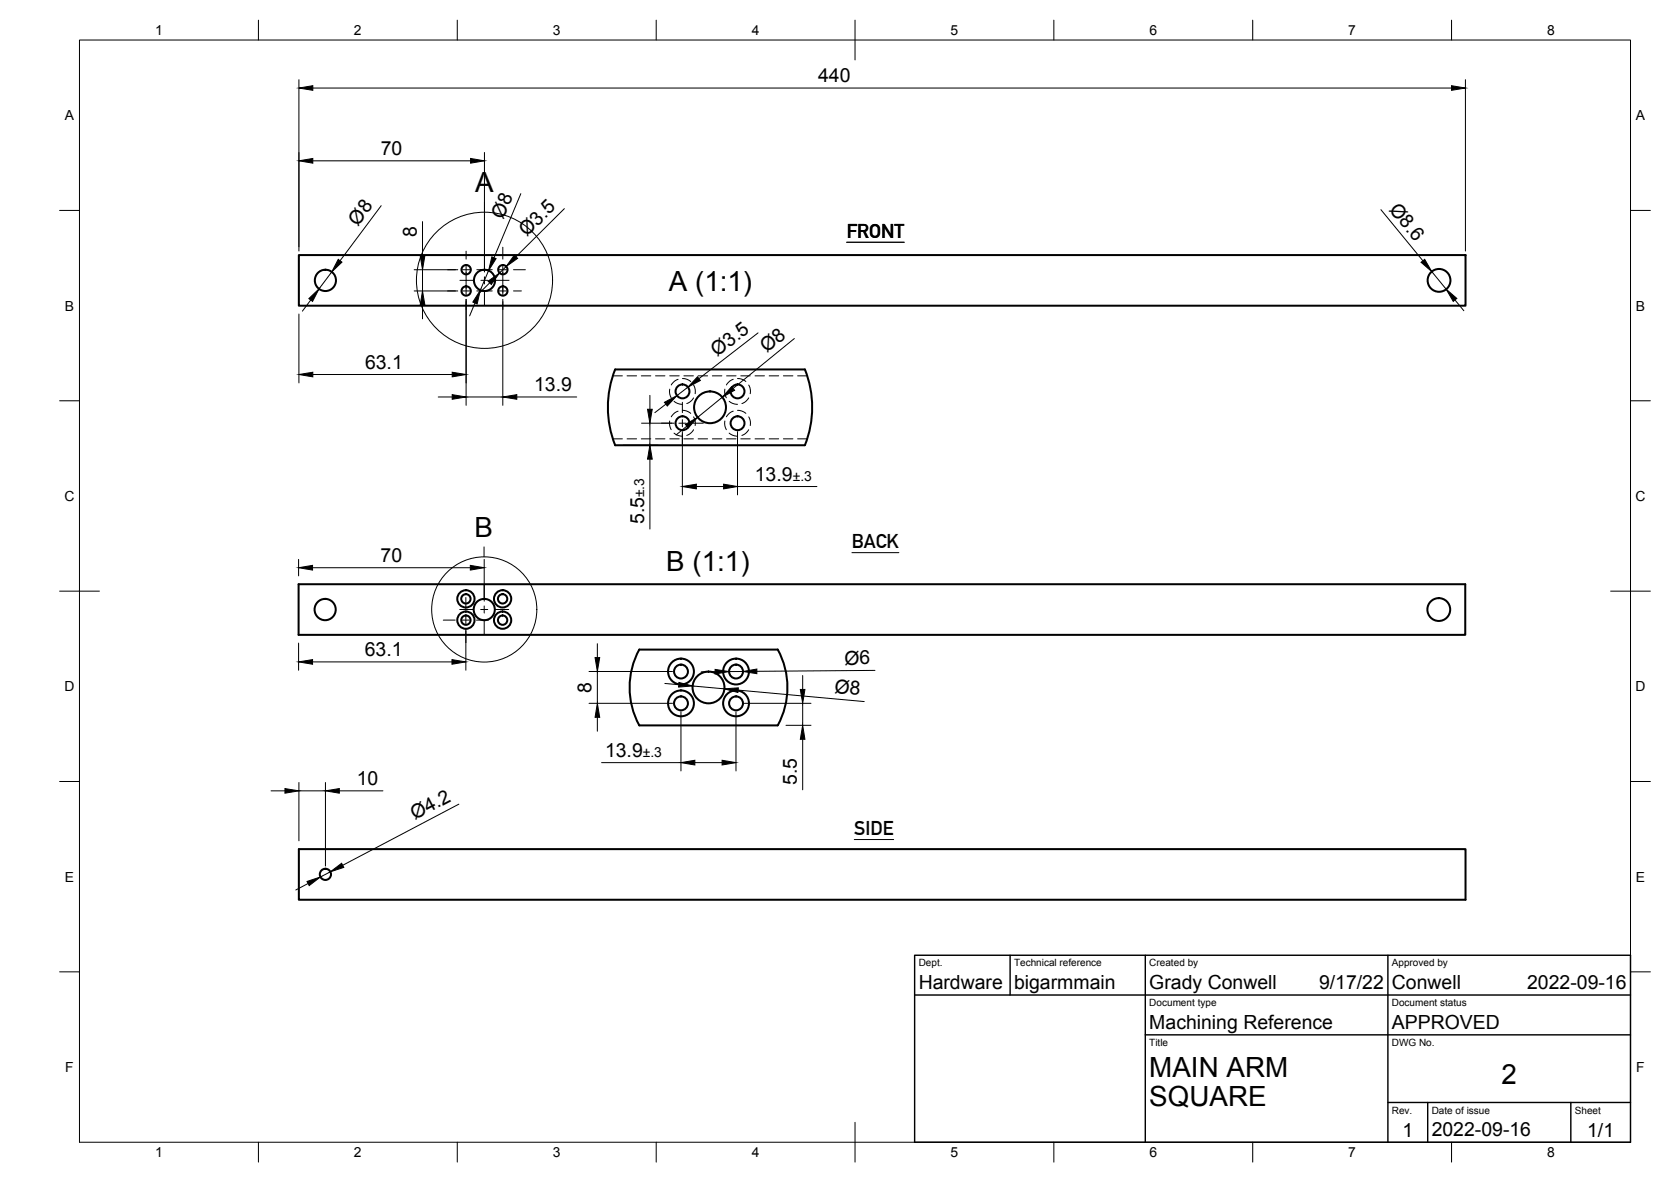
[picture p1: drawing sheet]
<svg xmlns="http://www.w3.org/2000/svg" width="420mm" height="297mm" viewBox="0 0 420 297" stroke-linecap="round" stroke-linejoin="round" font-family="sans-serif">
<!-- layer: Visible -->
<g fill="none" stroke="#000" stroke-width=".51">
<path d="M75.1 64.1h293.4v12.7h-293.4zM154.7 92.8h47.7M154.7 92.8a25.7 25.7 0 0 0 0 19.1M202.4 92.8a25.7 25.7 0 0 1 0 19.1M154.7 111.9h47.7M75.1 146.8h293.3v12.7h-293.3zM160.7 163.2h34.9a19.9 19.9 0 0 1 0 19.1h-34.9a19.8 19.8 0 0 1 0-19.1zM75.1 213.4h293.4v12.7h-293.4z"/>
<circle cx="81.8" cy="70.5" r="2.67"/>
<circle cx="117.2" cy="73.1" r="1.17"/>
<circle cx="117.2" cy="67.8" r="1.17"/>
<circle cx="121.8" cy="70.5" r="2.67"/>
<circle cx="126.4" cy="67.8" r="1.17"/>
<circle cx="126.4" cy="73.1" r="1.17"/>
<circle cx="361.8" cy="70.5" r="2.87"/>
<circle cx="171.6" cy="98.4" r="1.75"/>
<circle cx="185.5" cy="98.4" r="1.75"/>
<circle cx="171.6" cy="106.4" r="1.75"/>
<circle cx="178.5" cy="102.4" r="4"/>
<circle cx="185.5" cy="106.4" r="1.75"/>
<circle cx="81.8" cy="153.2" r="2.67"/>
<circle cx="117.1" cy="155.8" r="1.17"/>
<circle cx="117.1" cy="150.5" r="1.17"/>
<circle cx="117.1" cy="150.5" r="2.17"/>
<circle cx="117.1" cy="155.8" r="2.17"/>
<circle cx="121.8" cy="153.2" r="2.67"/>
<circle cx="126.4" cy="150.5" r="1.17"/>
<circle cx="126.4" cy="155.8" r="1.17"/>
<circle cx="126.4" cy="150.5" r="2.17"/>
<circle cx="126.4" cy="155.8" r="2.17"/>
<circle cx="361.8" cy="153.2" r="2.87"/>
<circle cx="171.2" cy="176.8" r="3.2"/>
<circle cx="171.2" cy="168.8" r="3.2"/>
<circle cx="171.2" cy="168.8" r="1.75"/>
<circle cx="171.2" cy="176.8" r="1.75"/>
<circle cx="178.1" cy="172.8" r="4"/>
<circle cx="185.1" cy="176.8" r="3.2"/>
<circle cx="185.1" cy="168.8" r="3.2"/>
<circle cx="185.1" cy="168.8" r="1.75"/>
<circle cx="185.1" cy="176.8" r="1.75"/>
<circle cx="81.8" cy="219.7" r="1.41"/>
</g>
<!-- layer: Hidden -->
<g fill="none" stroke="#000" stroke-width=".25">
<path d="M154.1 94.5h2.4M157.7 94.5h2.4M161.2 94.5h2.4M164.8 94.5h2.4M168.4 97.8v1.2l.4 1M168.4 94.5h2.4M170.5 95.3l-.9 .5-.8 .9M171.6 95.1l1 .2 1.1 .6M172 94.5h2.3M174.4 96.8l.4 1.2v.9M174.4 100l-.7 .8-1 .6M175.5 94.5h2.4"/>
<path d="M179.1 94.5h2.4M182.3 97.8v1.2l.3 1M182.7 94.5h2.4M184.4 95.3l-.9 .5-.9 .9M185.4 95.1l1.1 .2 1 .6M186.3 94.5h2.3M188.3 96.8l.4 1.2-.1 .9M188.3 100l-.7 .8-1.1 .6M189.8 94.5h2.4M193.4 94.5h2.4M197 94.5h2.4M200.6 94.5h2.4"/>
<path d="M154.1 110.3h2.4M157.7 110.3h2.4M161.2 110.3h2.4M164.8 110.3h2.4M168.4 105.8v1.2l.4 1M168.4 110.3h2.4M169.5 100.8l.8 .6 1.3 .2M169.5 108.8l.8 .6 1.3 .2M170.5 103.3l-.9 .5-.8 .9M171.6 103.1l1 .2 1.1 .6M172 110.3h2.3M174.4 104.8l.4 1.2v.9"/>
<path d="M174.4 108l-.7 .8-1 .6M175.5 110.3h2.4M179.1 110.3h2.4M182.3 105.8v1.2l.3 1M182.7 110.3h2.4M183.3 108.8l.9 .6 1.2 .2M183.3 100.8l.9 .6 1.2 .2M184.4 103.3l-.9 .5-.9 .9M185.4 103.1l1.1 .2 1 .6M186.3 110.3h2.3M188.3 104.8l.4 1.2-.1 .9M188.3 108l-.7 .8-1.1 .6"/>
<path d="M189.8 110.3h2.4M193.4 110.3h2.4M197 110.3h2.4M200.6 110.3h2.4"/>
</g>
<!-- layer: Border -->
<g fill="none" stroke="#000" stroke-width=".25">
<path d="M20 10.1h390v276.9h-390zM65 5.1v5M115 5.1v5M165 5.1v5M215 5.1v10M265 5.1v5M315 5.1v5M365 5.1v5M15 52.9h5M410 52.9h5M15 100.7h5M410 100.7h5"/>
<path d="M15 148.6h10M405 148.6h10M15 196.4h5M410 196.4h5M15 244.2h5M410 244.2h5M65 287v5M115 287v5M165 287v5M215 282.1v9.9M265 287v5M315 287v5"/>
<path d="M365 287v5"/>
</g>
<!-- layer: TitleBlock -->
<path d="M230 240.1h180v46.9h-180zM230 250h180M254 240.1v9.9M288 240.1v46.9M349 240.1v46.9M288 260.1h122M349 277.1h61M359 277.1v9.9M395 277.1v9.9" fill="none" stroke="#000" stroke-width=".36"/>
<!-- layer: Dimensions -->
<g fill="none" stroke="#000" stroke-width=".25">
<path d="M75.2 20v43.1M78.7 22.1h286.3M121.8 38.3v30.1M368.5 20v43.1M78.7 40.4h39.6M95.8 51.7l-10.3 13.8M106.2 55.7v8.6M131 48.7l-6.8 16.1M141.9 52.4l-12.1 12.1M347.2 52.7l10.6 12.8M75.2 78.9v17.3M78.1 75.4l-2.1 2.8"/>
<path d="M83.4 68.3l-3.2 4.3M104.1 73.1h11M104.1 67.8h11M106.2 67.8v5.3M106.2 76.6v3.5M117.2 75.2v26.7M119.4 76.1l-1.3 3.3M122.9 68l-2.1 4.9M123.1 71.1l-2.5 2.4M126.4 75.2v26.7M127.3 67l-1.7 1.6M360 68.2l3.6 4.5"/>
<path d="M365.8 75.4l2.3 2.7M78.7 94.1h35M110.2 99.8h3.5M117.2 99.8h9.2M129.9 99.8h15.1M163.4 99.4v3.5M173 97.3l-2.8 2.1M181.6 99.8l-6.2 5.1M190.6 83.7l-14.9 11.5M199.7 85.1l-15.4 12.5M156.8 111.9h8.7M161.3 106.3h8.2"/>
<path d="M163.4 106.3v5.6M163.4 115.4v17.6M167.4 101.6l-2.7 2.1M171.6 108.5v15.9M172.7 107.1l-2.7 2.2M185.4 108.5v15.9M175.1 122.3h6.8M185.4 122.3h20M75.1 140.6v4.1M78.6 142.7h39.7M117.1 157.9v10.5M121.8 140.6v10.5"/>
<path d="M75.1 161.6v6.8M78.6 166.3h35M148.1 176.7h21M148.1 168.7h21M150.2 161.8v3.5M150.2 168.7v8M167.2 171.8l3.5 .3M171.2 178.9v14.8M174.2 172.4l7.9 .7M179.8 168.8h-3.5M185.1 178.9v14.8M185.6 173.4l31.7 2.9"/>
<path d="M186.8 168.7l-3.5 .1M187.2 176.7h16.7M201.8 169.8v3.5M201.8 176.7v5.6M220 168.5l-29.7 .2M68.2 198.7h3.4M75.2 196.6v14.7M75.2 198.7h6.6M81.8 196.6v21M85.3 198.7h11M150.2 180.3v3.5M151.3 191.7h19.9"/>
<path d="M174.7 191.7h6.9M197.6 182.3h6.3M201.8 185.8v12.7M83.1 219.1l-2.5 1.3M115.4 202.1l-29.2 15.4M77.5 222l-3.1 1.7"/>
</g>
<g fill="#000" stroke="#000" stroke-width=".25">
<path d="M75.2 22.1l3.5-.6v1.2zM75.2 40.4l3.5-.6v1.2zM118.3 39.8l3.5 .6-3.5 .6zM365 21.5l3.5 .6-3.5 .6zM77.7 75l2.5-2.4-1.6 3.1zM85 65.2l1 .7-2.6 2.4zM106.2 73.1l.6 3.5h-1.1zM105.7 64.3h1.1l-.6 3.5zM120.8 72.9l-.8 3.5-1.1-.5zM122.7 70.7l2.9-2.1-2.1 2.9zM123.7 64.5l1 .5-1.8 3zM129.3 64.1l.9 .8-2.9 2.1z"/>
<path d="M357.3 65.9l.9-.7 1.8 3zM363.6 72.7l2.7 2.3-.9 .7zM75.2 94.1l3.5-.6v1.2zM113.7 99.2l3.5 .6-3.5 .5zM113.7 93.5l3.5 .6-3.5 .6zM126.4 99.8l3.5-.6v1.1zM175.4 94.7l.7 .9-3.1 1.7zM184 97.2l.7 .9-3.1 1.7zM162.8 102.9h1.2l-.6 3.4zM163.4 111.9l.6 3.5h-1.2zM167.1 101.1l3.1-1.7-2.4 2.6zM172.3 106.6l3.1-1.7-2.3 2.7z"/>
<path d="M171.6 122.3l3.5-.6v1.2zM181.9 121.7l3.5 .6-3.5 .6zM75.1 142.7l3.5-.6v1.2zM118.3 142.1l3.5 .6-3.5 .6zM75.1 166.3l3.5-.5v1.1zM113.6 165.8l3.5 .5-3.5 .6zM149.6 165.3h1.2l-.6 3.4zM170.7 171.5l3.5 .9-3.6 .3zM179.8 168.2l3.5 .6-3.5 .6zM182.1 173.1l3.6-.2-.2 1.1zM186.8 168.7l3.5-.6v1.2zM201.2 173.3h1.2l-.6 3.4z"/>
<path d="M71.6 198.2l3.6 .5-3.6 .6zM81.8 198.7l3.5-.5v1.1zM150.2 176.7l.6 3.6h-1.2zM171.2 191.7l3.5-.6v1.1zM181.6 191.1l3.5 .6-3.5 .5zM201.8 182.3l.6 3.5h-1.2zM83.1 219.1l2.8-2.2 .5 1.1zM77.2 221.5l3.4-1.1-2.9 2.2z"/>
</g>
<!-- layer: Annotations -->
<g fill="none" stroke="#000" stroke-width=".25">
<path d="M121.8 50.8v2.5M212.9 60.9h14.5M121.7 137.4v2.5M214.2 138.9h11.8M214.8 211h9.9"/>
<circle cx="121.8" cy="70.4" r="17.1"/>
<circle cx="121.8" cy="153.2" r="13.2"/>
</g>
<!-- layer: Center Lines -->
<g fill="none" stroke="#000" stroke-width=".25">
<path d="M112.5 67.8h2M112.5 73.1h2M115.7 70.4h3.4M116.3 67.8h1.8M116.3 73.1h1.8M117.2 63.1v2M117.2 66.9v7.1M117.2 75.8v2M119.9 67.8h3.9M119.9 73.1h3.9M120.9 70.4h1.8M121.8 64.3v3.5"/>
<path d="M121.8 69.6v1.8M121.8 73.1v3.5M124.5 70.4h3.5M125.5 67.8h1.8M125.5 73.1h1.8M126.4 62.1v3M126.4 66.9v7.1M126.4 75.8v2M129.1 67.8h3M129.1 73.1h2M166.3 106.3h2.6M170.7 106.3h1.8"/>
<path d="M171.6 101.1v2.6M171.6 105.5v1.8M171.6 109v2.6M174.3 106.3h2.5M111.5 155.8h2.9M115.6 153.2h3.5M116.2 155.8h1.8M117.1 150.2v2.9M117.1 154.9v1.8M117.1 158.5v3M119.8 155.8h3M120.9 153.2h1.7"/>
<path d="M121.8 147v3.5M121.8 152.3v1.8M121.8 155.9v3.4M124.4 153.2h3.5"/>
</g>
<g font-size="7">
<text x="119.5" y="48.3">A</text>
<text x="168.1" y="73.1">A (1:1)</text>
<text x="119.3" y="134.9">B</text>
<text x="167.5" y="143.5">B (1:1)</text>
<text x="289" y="270.6">MAIN ARM</text>
<text x="377.5" y="272.3">2</text>
<text x="289" y="278.1">SQUARE</text>
</g>
<g font-size="4.9">
<text x="205.7" y="20.7">440</text>
<text x="95.8" y="39">70</text>
<text x="349.2" y="52.6" transform="rotate(51 349.2 52.6)">Ø8.6</text>
<text x="90" y="56.9" transform="rotate(-53 90 56.9)">Ø8</text>
<text x="104.8" y="59.6" transform="rotate(-90 104.8 59.6)">8</text>
<text x="126.6" y="55.2" transform="rotate(-67 126.6 55.2)">Ø8</text>
<text x="132.4" y="59.7" transform="rotate(-45 132.4 59.7)">Ø3.5</text>
<text x="212.9" y="59.8">FRONT</text>
<text x="180.3" y="89.7" transform="rotate(-38 180.3 89.7)">Ø3.5</text>
<text x="192.8" y="88.7" transform="rotate(-39 192.8 88.7)">Ø8</text>
<text x="91.8" y="92.7">63.1</text>
<text x="134.3" y="98.3">13.9</text>
<text x="189.8" y="120.8">13.9</text>
<text x="161.9" y="131.7" transform="rotate(-90 161.9 131.7)">5.5</text>
<text x="214.2" y="137.8">BACK</text>
<text x="95.7" y="141.2">70</text>
<text x="91.7" y="164.9">63.1</text>
<text x="212.3" y="167">Ø6</text>
<text x="148.8" y="174.1" transform="rotate(-90 148.8 174.1)">8</text>
<text x="209.8" y="174.1" transform="rotate(5 209.8 174.1)">Ø8</text>
<text x="152.1" y="190.2">13.9</text>
<text x="89.7" y="197.3">10</text>
<text x="200.4" y="197.3" transform="rotate(-90 200.4 197.3)">5.5</text>
<text x="104.3" y="206.2" transform="rotate(-28 104.3 206.2)">Ø4.2</text>
<text x="214.8" y="209.9">SIDE</text>
<text x="231" y="248.5">Hardware</text>
<text x="255" y="248.5">bigarmmain</text>
<text x="289" y="248.5">Grady Conwell</text>
<text x="331.7" y="248.5">9/17/22</text>
<text x="350" y="248.5">Conwell</text>
<text x="384" y="248.5">2022-09-16</text>
<text x="289" y="258.6">Machining Reference</text>
<text x="350" y="258.6">APPROVED</text>
<text x="352.6" y="285.7">1</text>
<text x="360" y="285.5">2022-09-16</text>
<text x="399.1" y="285.7">1/1</text>
</g>
<g font-size="3.5">
<text x="39" y="8.8">1</text>
<text x="89" y="8.8">2</text>
<text x="139" y="8.8">3</text>
<text x="189" y="8.8">4</text>
<text x="239" y="8.8">5</text>
<text x="289" y="8.8">6</text>
<text x="339" y="8.8">7</text>
<text x="389" y="8.8">8</text>
<text x="16.3" y="30.2">A</text>
<text x="411.3" y="30.2">A</text>
<text x="16.3" y="78">B</text>
<text x="411.3" y="78">B</text>
<text x="16.2" y="125.9">C</text>
<text x="161.9" y="125" transform="rotate(-90 161.9 125)">±.3</text>
<text x="199.3" y="120.8">±.3</text>
<text x="411.2" y="125.9">C</text>
<text x="16.2" y="173.7">D</text>
<text x="411.2" y="173.7">D</text>
<text x="161.6" y="190.2">±.3</text>
<text x="16.3" y="221.6">E</text>
<text x="411.3" y="221.6">E</text>
<text x="16.4" y="269.4">F</text>
<text x="411.4" y="269.4">F</text>
<text x="39" y="290.8">1</text>
<text x="89" y="290.8">2</text>
<text x="139" y="290.8">3</text>
<text x="189" y="290.8">4</text>
<text x="239" y="290.8">5</text>
<text x="289" y="290.8">6</text>
<text x="339" y="290.8">7</text>
<text x="389" y="290.8">8</text>
</g>
<g font-size="2.5">
<text x="231" y="242.9">Dept.</text>
<text x="255" y="242.9">Technical reference</text>
<text x="289" y="242.9">Created by</text>
<text x="350" y="242.9">Approved by</text>
<text x="289" y="252.8">Document type</text>
<text x="350" y="252.8">Document status</text>
<text x="289" y="262.9">Title</text>
<text x="350" y="262.9">DWG No.</text>
<text x="350" y="279.9">Rev.</text>
<text x="360" y="279.9">Date of issue</text>
<text x="396" y="279.9">Sheet</text>
</g>
</svg>
